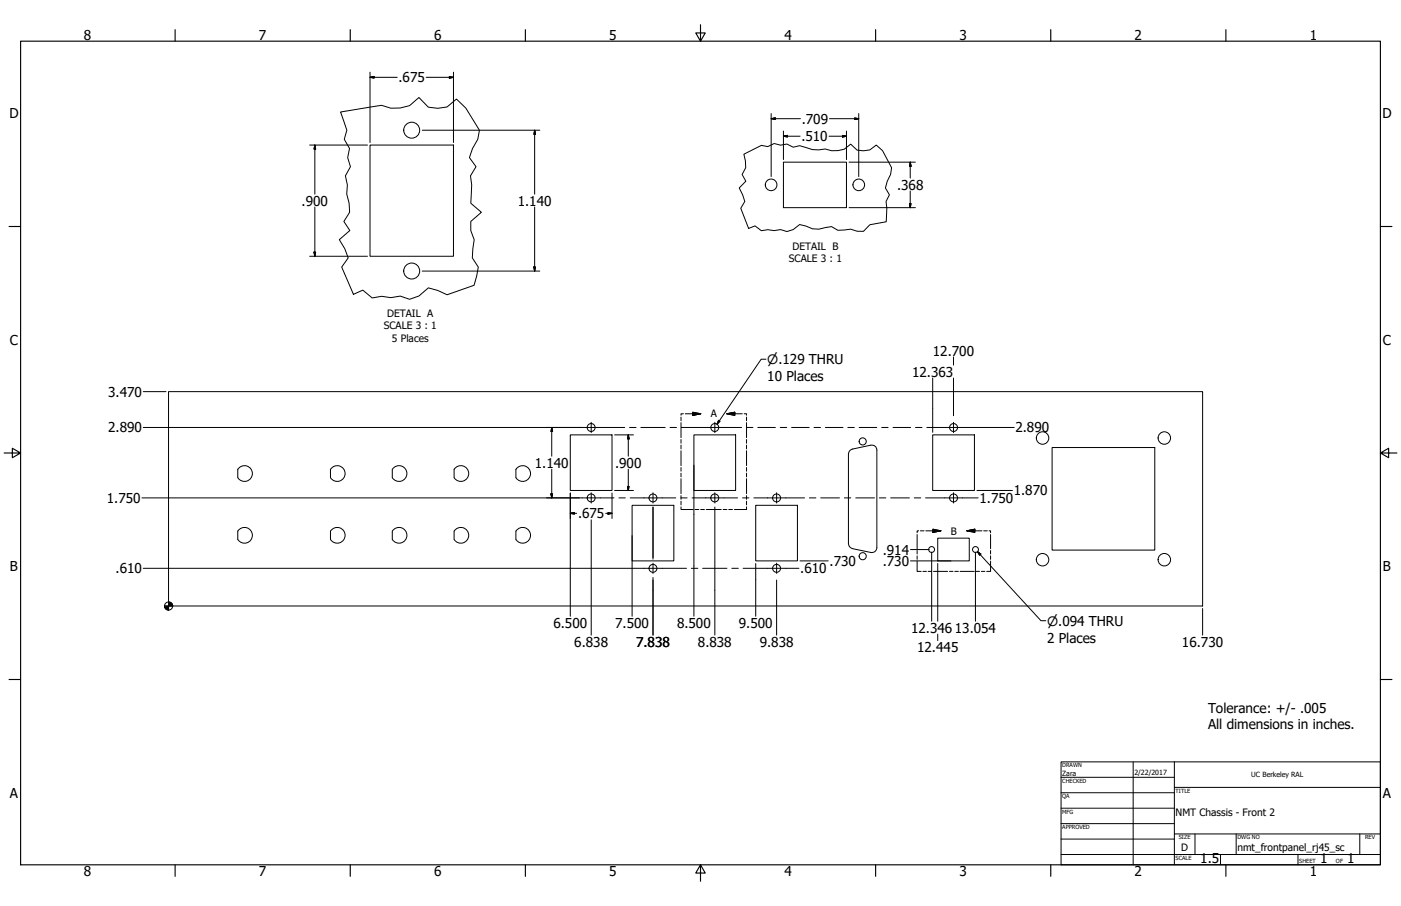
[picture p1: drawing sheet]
<svg xmlns="http://www.w3.org/2000/svg" width="864mm" height="559mm" viewBox="0 0 864 559" stroke-linecap="round" stroke-linejoin="round" font-family="sans-serif">
<!-- layer: Visible (ANSI) -->
<g fill="none" stroke="#000" stroke-width=".62">
<path d="M228 89h52v69h-52zM483 100h39v28h-39zM104 242h637v132h-637zM352 268h25v35h-25zM428 268h25v35h-25zM575 268h26v35h-26zM649 276h63v63h-63zM147 289a5 5 0 0 1 7 0 5 5 0 0 1 0 7 5 5 0 0 1-7-1v-6zM204 289a5 5 0 0 1 7 0 5 5 0 0 1 0 7 5 5 0 0 1-7-1v-6zM242 289a5 5 0 0 1 8 0 5 5 0 0 1-1 7 5 5 0 0 1-7-1v-6zM280 289a5 5 0 0 1 8 0 5 5 0 0 1-1 7 5 5 0 0 1-7-1v-6zM319 289a5 5 0 0 1 7 0 5 5 0 0 1-1 7 5 5 0 0 1-7-1v-6z"/>
<path d="M390 312h25v34h-25zM466 312h26v34h-26zM147 327a5 5 0 0 1 7 0 5 5 0 0 1 0 7 5 5 0 0 1-7-1v-5zM204 327a5 5 0 0 1 7 0 5 5 0 0 1 0 7 5 5 0 0 1-7-1v-5zM242 327a5 5 0 0 1 8 0 5 5 0 0 1-1 7 5 5 0 0 1-7-1v-5zM280 327a5 5 0 0 1 8 0 5 5 0 0 1-1 7 5 5 0 0 1-7-1v-5zM319 327a5 5 0 0 1 7 0 5 5 0 0 1-1 7 5 5 0 0 1-7-1v-5zM541 338v-60l-1-2-3-1-12 2-2 2v56l1 2 1 1 12 3 2-1 2-2M578 332h19v14h-19z"/>
<circle cx="254" cy="80" r="5"/>
<circle cx="475" cy="114" r="4"/>
<circle cx="529" cy="114" r="4"/>
<circle cx="254" cy="167" r="5"/>
<circle cx="364" cy="264" r="2.4"/>
<circle cx="441" cy="264" r="2.4"/>
<circle cx="532" cy="272" r="2.2"/>
<circle cx="588" cy="264" r="2.4"/>
<circle cx="643" cy="270" r="4"/>
<circle cx="718" cy="270" r="4"/>
<circle cx="364" cy="307" r="2.4"/>
<circle cx="402" cy="307" r="2.4"/>
<circle cx="441" cy="307" r="2.4"/>
<circle cx="479" cy="307" r="2.4"/>
<circle cx="588" cy="307" r="2.4"/>
<circle cx="574" cy="339" r="1.8"/>
<circle cx="601" cy="339" r="1.8"/>
<circle cx="402" cy="351" r="2.4"/>
<circle cx="479" cy="351" r="2.4"/>
<circle cx="532" cy="343" r="2.2"/>
<circle cx="643" cy="345" r="4"/>
<circle cx="718" cy="345" r="4"/>
</g>
<!-- layer: Break Line (ANSI) -->
<path d="M210 69l25-4 6 2h6l5-2 6-5 6 6 6 1 6-1 5-5 6 6 9 13-1 6-4 6-2 5 4 6-3 5 1 6-1 11 7 6-7 6v5l2 6-1 11 4 6-3 11-16 6-6-3-6-1-6 5-6 2-5-2-6 1-6-1-6 1-5-5-6 3-7-17 4-6-2-6-4-5 7-6-4-5 4-6-1-6-1-5v-6l-1-6 3-5-2-6 1-5-3-6 2-6zM459 95l10-5h4l4-1 4 1 4-1 4 2 4-1 8 2h8a14 14 0 0 0 15-3l4 4h4l4-1 4-3 4 4 6 10-1 5-2 4-1 4 2 4-2 4 1 4-1 9-10 2-4 4h-4l-4-2-7 1-4-2-8 1h-4l-8-3-4 4-4 1-4-1h-4h-4h-4l-4-3-4 2-4-13 2-4-3-8 4-4-3-4 3-5z" fill="none" stroke="#000" stroke-width=".62"/>
<!-- layer: Detail Boundary (ANSI) -->
<g fill="none" stroke="#000" stroke-width=".62">
<path d="M420 257v3M421 255h-1v1M422 255h10M427 254l5 1-5 1zM448 255l5-1v2zM448 255h10M459 255h1v1M460 257v3M420 261v9M420 271v2M420 275v2M420 278v9"/>
<path d="M460 261v9M460 271v2M460 275v2M460 278v9M420 288v3M420 292v2M420 295v9M460 288v3M460 292v2M460 295v9M420 313v1h7M420 306v2"/>
<path d="M420 309v2M428 314h3M432 314h2M435 314h10M446 314h2M449 314h2M460 313v1h-7M460 306v2M460 309v2M565 330v8M565 340v2M566 327h-1v2"/>
<path d="M567 327h3M571 327h9M575 326l5 1-5 1zM596 327l5-1v2zM596 327h9M606 327h3M610 327h1v2M611 330v8M611 340v2M565 346v6h3M565 343v2M569 352h2"/>
<path d="M572 352h2M575 352h9M585 352h2M589 352h2M592 352h9M602 352h2M605 352h2M611 346v6h-3M611 343v2"/>
</g>
<path d="M427 256l5-1zM427 254l5 1-5 1zM448 255l5-1zM448 255l5-1v2zM575 328l5-1zM575 326l5 1-5 1zM596 327l5-1zM596 327l5-1v2z" fill="#000" stroke="#000" stroke-width=".62"/>
<!-- layer: Border (ANSI) -->
<g fill="none" stroke="#000" stroke-width=".7">
<path d="M108 18v7M216 18v7M324 18v7M432 15v10l-3-5h6l-3 5M540 18v7M648 18v7M756 18v7M13 25h838v508h-838zM6 140h7M851 140h7M3 279h10l-5-3v6l5-3M851 279l5 3v-6l-5 3h10"/>
<path d="M6 419h7M851 419h7M108 533v8M216 533v8M324 533v8M432 533l3 5h-6l3-5v11M540 533v8M648 533v8M756 533v8"/>
</g>
<!-- layer: Title (ANSI) -->
<g fill="none" stroke="#000" stroke-width=".62">
<path d="M654 470h197v63h-197zM654 479h70M698 470v63M724 470v63M654 489h70M654 498h70M724 486h127M654 508h70M654 518h70M724 514h127M737 514v13M762 514v13"/>
<path d="M838 514v13M654 527h197M752 527v6M800 527v6"/>
</g>
<!-- layer: Dimension (ANSI) -->
<g fill="none" stroke="#000" stroke-width=".62">
<path d="M228 48l3-1v1zM228 48h17M228 45v43M263 48h17M277 47l3 1h-3zM280 45v43M475 73h3v1zM475 73h18M475 70v39M511 73h18M527 73h2l-2 1zM529 70v39"/>
<path d="M191 89h36M194 89l1 3h-1zM194 89v31M260 80h73M330 80v3h-1zM330 80v40M483 84h2v1zM483 84h10M483 81v17M511 84h11M519 84h3l-3 1zM522 81v17"/>
<path d="M523 100h41M561 100l1 3h-1zM561 100v10M561 118v10M194 128v30M330 128v39M523 128h41M561 126h1l-1 2zM191 158h36M194 156h1l-1 2zM260 167h73M329 165h1v2z"/>
<path d="M575 233v31M588 233v23M588 220v5M88 242h14M88 264h271h-22M340 264l1 2h-1zM340 264v17M379 268h11M387 268l1 3h-1zM387 268v13M575 264v3M593 264h32"/>
<path d="M340 289v18M387 289v14M428 287v20M88 307h271M337 307h20M340 305h1l-1 2zM352 317l2-1v1zM352 320v-16v76M352 317h3M373 317h4M375 316l2 1h-2zM377 304v3"/>
<path d="M377 307v13M379 303h11M387 300h1l-1 3zM428 307v43M441 313v37M593 307h10M602 303h22M364 321v71M390 330v50M561 339h12M88 351h309M403 356v36v-34"/>
<path d="M403 344v-31v32M428 351v29M441 351v41M466 351v29M466 348v2M479 358v34M484 351h9M493 346h18M561 346h25M574 341v42M578 348v35M601 341v42"/>
<path d="M741 375v17M578 391v4"/>
<circle cx="104" cy="374" r="2.5"/>
</g>
<g fill="#000" stroke="#000" stroke-width=".62">
<path d="M228 48l3-1zM228 48l3-1v1zM277 48h3zM277 47l3 1h-3zM475 73h3zM475 73h3v1zM527 74l2-1zM527 73h2l-2 1zM194 89l1 3zM194 89l1 3h-1zM330 80v3zM330 80v3h-1z"/>
<path d="M483 84h2zM483 84h2v1zM519 85l3-1zM519 84h3l-3 1zM561 100l1 3zM561 100l1 3h-1zM561 126v2zM561 126h1l-1 2zM194 156v2zM194 156h1l-1 2zM329 165l1 2zM329 165h1v2z"/>
<path d="M340 264l1 2zM340 264l1 2h-1zM387 268l1 3zM387 268l1 3h-1zM340 305v2zM340 305h1l-1 2zM352 317l2-1zM352 317l2-1v1zM375 317h2zM375 316l2 1h-2zM387 300v3zM387 300h1l-1 3z"/>
<path d="M101 374l1 2zM101 374l2 2zM101 374l3 2h-1zM104 374h2zM104 371l2 3h-2zM104 371v5zM101 374h3v2zM101 374h3zM106 372v2zM105 371l1 3zM104 371h1l1 3z"/>
</g>
<!-- layer: Center Mark (ANSI) -->
<path d="M364 260v7M441 260v7M588 260v7M364 304v6M403 304v6M441 304v6M479 304v6M588 304v6M403 347v7M479 347v7" fill="none" stroke="#000" stroke-width=".62"/>
<!-- layer: Centerline (ANSI) -->
<g fill="none" stroke="#000" stroke-width=".62">
<path d="M359 264h26M388 264h4M395 264h15M413 264h4M420 264h37M460 264h4M467 264h11M481 264h4M488 264h11M502 264h4M509 264h11M523 264h4"/>
<path d="M530 264h10M543 264h4M550 264h11M564 264h4M571 264h22M359 307h19M382 307h3M388 307h29M420 307h4M427 307h28M458 307h4M465 307h31"/>
<path d="M499 307h4M506 307h11M521 307h3M527 307h12M542 307h4M549 307h12M564 307h4M571 307h22M397 351h26M426 351h4M433 351h15M451 351h4"/>
<path d="M458 351h26"/>
</g>
<!-- layer: Symbol (ANSI) -->
<path d="M472 222h-3l-27 40M443 259l1 1-2 2zM602 340l3 2h-1zM602 340l40 43h3" fill="none" stroke="#000" stroke-width=".62"/>
<path d="M443 259l-1 3zM443 259l1 1-2 2zM602 340l3 2zM602 340l3 2h-1z" fill="#000" stroke="#000" stroke-width=".62"/>
<g font-size="8.4">
<text x="52" y="24">8</text>
<text x="160" y="24">7</text>
<text x="268" y="24">6</text>
<text x="376" y="24">5</text>
<text x="483" y="24">4</text>
<text x="591" y="24">3</text>
<text x="699" y="24">2</text>
<text x="807" y="24">1</text>
<text x="246" y="51">.675</text>
<text x="6" y="73">D</text>
<text x="494" y="76">.709</text>
<text x="852" y="73">D</text>
<text x="494" y="87">.510</text>
<text x="553" y="117">.368</text>
<text x="186" y="127">.900</text>
<text x="319" y="127">1.140</text>
<text x="6" y="213">C</text>
<text x="852" y="213">C</text>
<text x="575" y="219">12.700</text>
<text x="562" y="232">12.363</text>
<text x="473" y="235">10 Places</text>
<text x="67" y="245">3.470</text>
<text x="67" y="267">2.890</text>
<text x="626" y="267">2.890</text>
<text x="330" y="288">1.140</text>
<text x="379" y="288">.900</text>
<text x="625" y="306">1.870</text>
<text x="66" y="310">1.750</text>
<text x="604" y="310">1.750</text>
<text x="356" y="320">.675</text>
<text x="544" y="342">.914</text>
<text x="6" y="352">B</text>
<text x="71" y="354">.610</text>
<text x="493" y="354">.610</text>
<text x="511" y="349">.730</text>
<text x="544" y="349">.730</text>
<text x="852" y="352">B</text>
<text x="341" y="387">6.500</text>
<text x="379" y="387">7.500</text>
<text x="417" y="387">8.500</text>
<text x="455" y="387">9.500</text>
<text x="562" y="390">12.346</text>
<text x="589" y="390">13.054</text>
<text x="354" y="399">6.838</text>
<text x="392" y="399">7.838</text>
<text x="430" y="399">8.838</text>
<text x="468" y="399">9.838</text>
<text x="645" y="397">2 Places</text>
<text x="729" y="399">16.730</text>
<text x="565" y="402">12.445</text>
<text x="745" y="440">Tolerance: +/- .005</text>
<text x="745" y="450">All dimensions in inches.</text>
<text x="6" y="492">A</text>
<text x="852" y="492">A</text>
<text x="740" y="533">1.5</text>
<text x="814" y="533">1</text>
<text x="830" y="533">1</text>
<text x="52" y="541">8</text>
<text x="160" y="541">7</text>
<text x="268" y="541">6</text>
<text x="376" y="541">5</text>
<text x="483" y="541">4</text>
<text x="591" y="541">3</text>
<text x="699" y="541">2</text>
<text x="807" y="541">1</text>
</g>
<g font-size="8">
<text x="473" y="225">⌀.129 THRU</text>
<text x="645" y="386">⌀.094 THRU</text>
</g>
<g font-size="6.3">
<text x="489" y="154">DETAIL B</text>
<text x="486" y="161">SCALE 3 : 1</text>
<text x="239" y="196">DETAIL A</text>
<text x="237" y="203">SCALE 3 : 1</text>
<text x="242" y="211">5 Places</text>
<text x="438" y="257">A</text>
<text x="586" y="330">B</text>
<text x="725" y="503">NMT Chassis - Front 2</text>
<text x="728" y="525">D</text>
<text x="763" y="525">nmt_frontpanel_rj45_sc</text>
</g>
<g font-size="4.4">
<text x="655" y="479">Zara</text>
<text x="699" y="478">2/22/2017</text>
<text x="771" y="479">UC Berkeley RAL</text>
</g>
<g font-size="3.5">
<text x="655" y="473">DRAWN</text>
<text x="655" y="483">CHECKED</text>
<text x="725" y="489">TITLE</text>
<text x="655" y="492">QA</text>
<text x="655" y="502">MFG</text>
<text x="655" y="511">APPROVED</text>
<text x="727" y="518">SIZE</text>
<text x="763" y="518">DWG NO</text>
<text x="841" y="518">REV</text>
<text x="725" y="530">SCALE</text>
<text x="801" y="533">SHEET</text>
<text x="824" y="533">OF</text>
</g>
</svg>
